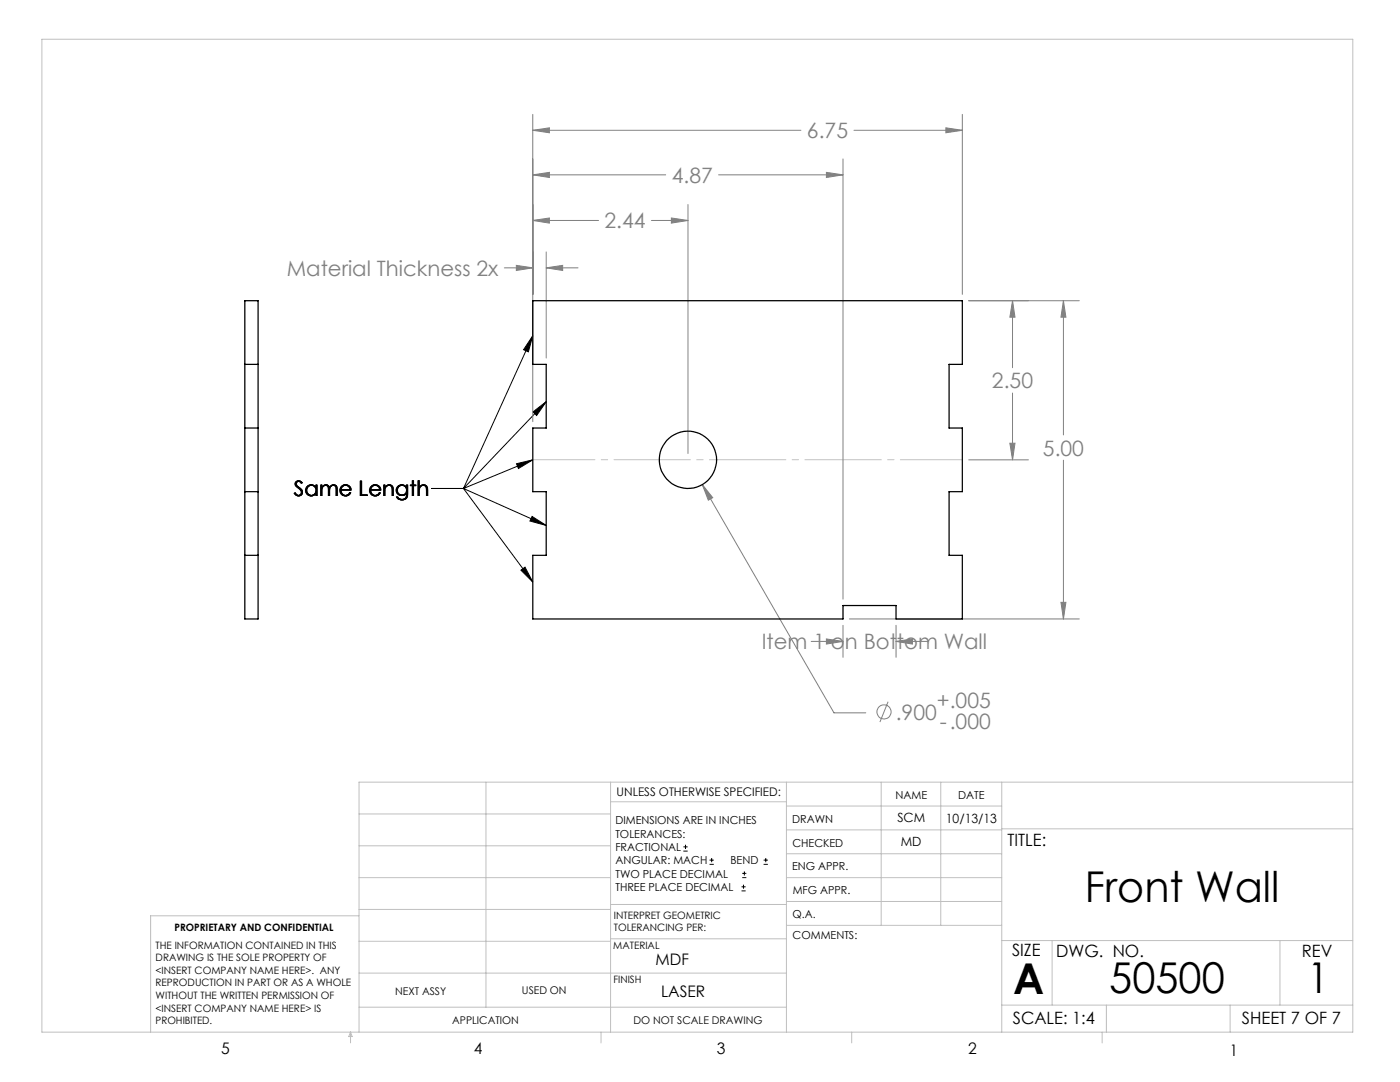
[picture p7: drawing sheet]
<svg xmlns="http://www.w3.org/2000/svg" width="279mm" height="216mm" viewBox="0 0 279 216" stroke-linecap="round" stroke-linejoin="round" font-family="sans-serif">
<g fill="none" stroke="#808080" stroke-width=".2">
<path d="M106.3 26l3.3-.5v1zM106.3 34.9l3.3-.5v1zM106.3 22.8v61.3M106.3 26h53.5M106.3 34.9h26.6M143.4 34.9h24.8M164.9 34.4l3.3 .5-3.3 .5zM168.2 31.7v87.9M170.4 26h21.7M188.8 25.5l3.3 .5-3.3 .5zM192.1 22.8v35.9M100.6 53.4h5.7"/>
<path d="M103 53l3.3 .4-3.3 .6zM106.3 44l3.3-.5v1zM106.3 44h13.2M109 53.4l3.3-.4v1zM109 50.3v21.1M109 53.4h6.4M130 44h7.3M134 43.5l3.3 .5-3.3 .5zM137.3 40.8v49.7M202.1 60l.5 3.3h-1.1zM202.1 60v13.4M202.1 78.4v13.4"/>
<path d="M212.2 60l.5 3.3h-1zM212.2 60v26.8M215.4 60h-22.1M140.2 96.7l2 2.6-.8 .5zM140.2 96.7l26.2 45.5h6.4M193.3 91.8h11.9M201.5 88.4h1.1l-.5 3.4zM212.2 91.8v31.7M161.9 128h6.3M164.9 127.5l3.3 .5-3.3 .5zM168.2 124.8v6.4M169.5 123.5h45.9"/>
<path d="M178.8 128l3.3-.5v1zM178.8 124.8v6.4M178.8 128h6.4M211.7 120.2h1l-.5 3.3zM177.2 140l-1.6 4.1"/>
<circle cx="176.4" cy="142.1" r="1.42"/>
</g>
<g fill="none" stroke="#000" stroke-width=".2">
<path d="M106.3 67l-.9 3.2-.9-.4zM106.3 67l-13.8 30.5M86.1 97.5h6.4M92.5 97.5l13.8 18.6M92.5 97.5l16.5 7.3M103.1 92.5l3.2-.7-2.8 1.7zM106.3 91.8l-13.8 5.7M106.4 82.2l2.6-2-1.9 2.7zM109 80.2l-16.5 17.3M104 113.8l.8-.6 1.5 2.9zM106.2 103l2.8 1.8-3.2-.8zM136.4 169.8h.8"/>
<path d="M136.4 169h.8M136.8 168.6v.8M141.6 172.5h.9M141.6 171.6h.9M142 171.2v.8M148 177.8h.8M148 177h.8M148.1 175.1h.8M148.1 174.3h.8M148.4 176.5v.8M148.6 173.9v.8M152.4 172.5h.8"/>
<path d="M152.4 171.6h.8M152.8 171.2v.8"/>
</g>
<path d="M106.3 91.7h85.8" fill="none" stroke="#c0c0c0" stroke-width=".2" stroke-dasharray="15.2 1.3 1.3 1.3" stroke-dashoffset="2.9"/>
<g fill="none" stroke="#c0c0c0" stroke-width=".2">
<path d="M8.4 7.8h261.6v198.2h-261.6zM97 156.1v44.9M121.8 156.1v49.9M121.8 160h35.2M157 156.1v49.9M175.9 156.1v28.5M187.7 156.1v28.5M199.9 156.1v49.9M270 156.1h-198.4v49.9M71.6 175.1h50.2M71.6 168.8h50.2M71.6 162.4h50.2"/>
<path d="M157 170.4h42.9M157 165.6h42.9M157 160.8h42.9M157 175.1h42.9M157 179.9h42.9M199.9 165.4h70.1M71.6 194.2h85.4M71.6 187.8h50.2M71.6 181.5h50.2M71.6 182.7h-41.5v23.3M121.8 187.3h35.2M121.8 180.5h35.2"/>
<path d="M157 184.6h42.9M199.9 187.7h70.1M210 187.7v12.9M255.4 187.7v12.9M70 206v2.1M70 206l.3 .8h-.7zM71.6 201h85.4M119.9 206v2.1M170 206v2.1M199.9 200.6h70.1M220 206v2.1M220.8 200.6v5.4"/>
<path d="M245.5 200.6v5.4"/>
</g>
<path d="M106.3 67l-.9 3.2-.9-.4zM106.4 82.2l2.6-2-1.9 2.7zM103.1 92.5l3.2-.7-2.8 1.7zM104 113.8l.8-.6 1.5 2.9zM106.2 103l2.8 1.8-3.2-.8z" fill="#000"/>
<g fill="#808080">
<path d="M201.5 88.4h1.1l-.5 3.4zM202.1 60l.5 3.3h-1.1z"/>
<path d="M188.8 25.5l3.3 .5-3.3 .5zM106.3 26l3.3-.5v1zM211.7 120.2h1l-.5 3.3zM212.2 60l.5 3.3h-1zM140.2 96.7l1.2 3.1 .8-.5zM106.3 44l3.3-.5v1zM134 43.5l3.3 .5-3.3 .5zM106.3 34.9l3.3-.5v1zM164.9 34.4l3.3 .5-3.3 .5zM164.9 127.5l3.3 .5-3.3 .5zM178.8 128l3.3-.5v1zM103 53l3.3 .4-3.3 .6zM109 53.4l3.3-.4v1z"/>
</g>
<g fill="none" stroke="#000" stroke-width=".25">
<path d="M48.9 60h2.6v63.5h-2.6zM48.9 72.7h2.6M106.3 60h85.8v12.7h-2.7v12.7h2.7v12.7h-2.7v12.7h2.7v12.7h-13.3v-2.7h-10.6v2.7h-61.9v-12.7h2.7v-12.7h-2.7v-12.7h2.7v-12.7h-2.7zM48.9 85.4h2.6M48.9 98.1h2.6M48.9 110.8h2.6"/>
<circle cx="137.3" cy="91.8" r="5.7"/>
</g>
<g font-size="8.5">
<text x="216.5" y="179.9">Front Wall</text>
<text x="202.2" y="198.3">A</text>
<text x="221.4" y="198.1">50500</text>
<text x="260.9" y="198.1">1</text>
</g>
<g font-size="4.2" fill="#808080">
<text x="161" y="27.6">6.75</text>
<text x="134.1" y="36.5">4.87</text>
<text x="120.6" y="45.6">2.44</text>
<text x="57.2" y="55">Material Thickness 2x</text>
<text x="198" y="77.5">2.50</text>
<text x="208.1" y="90.9">5.00</text>
<text x="152" y="129.6">Item 1 on Bottom Wall</text>
<text x="178.8" y="143.6">.900</text>
<text x="187" y="141.3">+.005</text>
<text x="187.6" y="145.4">-.000</text>
</g>
<text font-size="4.2" x="58.7" y="99">Same Length</text>
<g font-size="3.4">
<text x="201.1" y="168.8">TITLE:</text>
<text x="202" y="190.8">SIZE</text>
<text x="210.8" y="190.9">DWG. NO.</text>
<text x="259.8" y="191">REV</text>
<text x="202.1" y="204.4">SCALE: 1:4</text>
<text x="247.8" y="204.4">SHEET 7 OF 7</text>
</g>
<g font-size="3.2">
<text x="130.8" y="192.5">MDF</text>
<text x="131.9" y="198.9">LASER</text>
<text x="44.2" y="210.4">5</text>
<text x="94.6" y="210.3">4</text>
<text x="143.1" y="210.4">3</text>
<text x="193.2" y="210.3">2</text>
<text x="245.4" y="210.6">1</text>
</g>
<g font-size="2.5">
<text x="179.1" y="164.1">SCM</text>
<text x="188.8" y="164.2">10/13/13</text>
<text x="179.8" y="168.8">MD</text>
</g>
<text font-size="2.4" x="123.1" y="158.9">UNLESS OTHERWISE SPECIFIED:</text>
<g font-size="2.2">
<text x="178.7" y="159.4">NAME</text>
<text x="191.2" y="159.4">DATE</text>
<text x="122.8" y="164.5">DIMENSIONS ARE IN INCHES</text>
<text x="122.8" y="167.1">TOLERANCES:</text>
<text x="158.1" y="164.2">DRAWN</text>
<text x="122.8" y="169.8">FRACTIONAL</text>
<text x="122.8" y="172.5">ANGULAR: MACH</text>
<text x="145.8" y="172.5">BEND</text>
<text x="158.1" y="173.7">ENG APPR.</text>
<text x="158.2" y="169.1">CHECKED</text>
<text x="122.8" y="175.1">TWO PLACE DECIMAL</text>
<text x="122.8" y="177.8">THREE PLACE DECIMAL</text>
<text x="158.2" y="178.4">MFG APPR.</text>
<text x="158.2" y="183.2">Q.A.</text>
<text x="158.2" y="187.4">COMMENTS:</text>
</g>
<g font-size="2.1">
<text x="78.8" y="198.5">NEXT ASSY</text>
<text x="104.2" y="198.4">USED ON</text>
<text x="90.2" y="204.3">APPLICATION</text>
<text x="126.4" y="204.3">DO NOT SCALE DRAWING</text>
</g>
<g font-size="2">
<text x="34.8" y="185.7">PROPRIETARY AND CONFIDENTIAL</text>
<text x="122.5" y="183.3">INTERPRET GEOMETRIC</text>
<text x="122.5" y="185.9">TOLERANCING PER:</text>
<text x="31.1" y="189.3">THE INFORMATION CONTAINED IN THIS</text>
<text x="31.1" y="191.8">DRAWING IS THE SOLE PROPERTY OF</text>
<text x="122.4" y="189.4">MATERIAL</text>
<text x="31.1" y="194.3">&lt;INSERT COMPANY NAME HERE&gt;. ANY</text>
<text x="31.1" y="196.8">REPRODUCTION IN PART OR AS A WHOLE</text>
<text x="122.4" y="196.2">FINISH</text>
<text x="31.1" y="199.4">WITHOUT THE WRITTEN PERMISSION OF</text>
<text x="31.1" y="201.9">&lt;INSERT COMPANY NAME HERE&gt; IS</text>
<text x="31.1" y="204.4">PROHIBITED.</text>
</g>
</svg>
